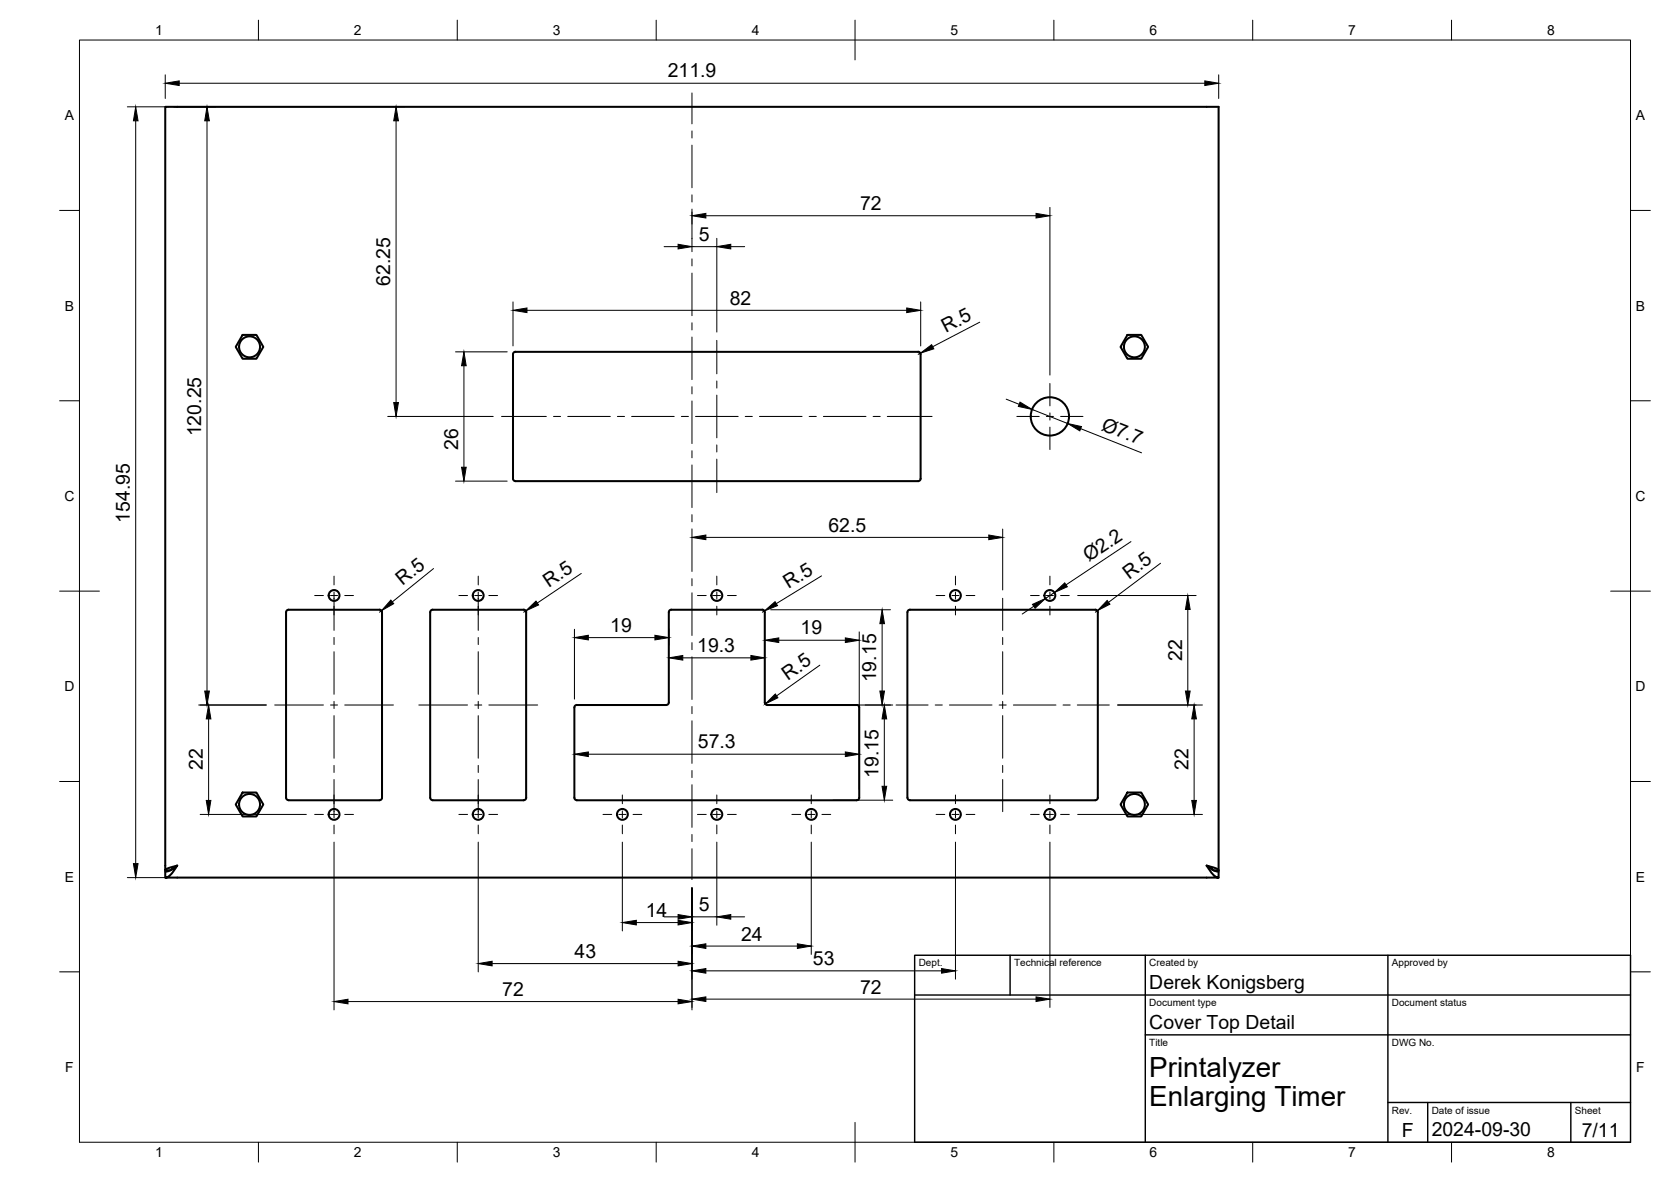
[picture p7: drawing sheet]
<svg xmlns="http://www.w3.org/2000/svg" width="420mm" height="297mm" viewBox="0 0 420 297" stroke-linecap="round" stroke-linejoin="round" font-family="sans-serif">
<!-- layer: Visible -->
<g fill="none" stroke="#000" stroke-width=".51">
<path d="M61 84.2h3.5l1.7 3-1.7 3h-3.5l-1.7-3zM129.6 88.4h101.2M129.6 88.4l-.4 .2-.2 .4v31.3l.2 .4 .4 .2h101.5l.4-.6v-31.3l-.2-.4-.4-.2M283.5 84.2h3.5l1.7 3-1.7 3h-3.5l-1.8-3zM71.9 153.8v46.7M72.6 153.2h22.8M72.6 153.2l-.5 .2-.2 .4M95.4 153.2l.5 .2 .2 .4-.1 46.9-.6 .4h-22.8l-.5-.2-.2-.4M108.8 153.2h22.9M131.7 153.2a.59 .59 0 0 1 .6 .6v46.9l-.6 .4h-22.9l-.4-.2-.2-.4v-46.7l.2-.4 .4-.2M168.8 153.2h22.9M168.8 153.2l-.4 .2-.2 .4v22.7l-.2 .5-.5 .2"/>
<path d="M191.7 153.2l.4 .2 .2 .4v22.7l.2 .5 .4 .2M228.8 153.2h46.6M275.4 153.2l.5 .2 .1 .4v46.7l-.1 .4-.5 .2h-46.6l-.4-.2-.2-.4v-46.7l.2-.4 .4-.2M145 177.2h22.5M192.9 177.2h22.5M215.4 177.2l.5 .1 .1 .5v22.7l-.3 .5-70.7 .1-.4-.2-.2-.4v-22.7l.2-.5 .4-.1M61 199.2h3.5l1.7 3-1.7 3h-3.5l-1.7-3zM283.5 199.2h3.5l1.7 3-1.7 3h-3.5l-1.8-3zM41.6 218.7h1.2M43.1 218.6l.3-.4 1.2-.7a5.2 5.2 0 0 0-3 1.2v-191.9h264.8v191.9M304.9 218.6l-.4-.4-1.1-.7a5.2 5.2 0 0 1 3 1.2M305.2 218.7h1.2"/>
<path d="M41.6 220.5v-1.5a5.2 5.2 0 0 0 3-1.5 5.2 5.2 0 0 1-3 3h264.8a5.2 5.2 0 0 1-3-3 5.2 5.2 0 0 0 3 1.5v1.5"/>
<circle cx="62.7" cy="87.2" r="2.64"/>
<circle cx="285.2" cy="87.2" r="2.64"/>
<circle cx="264" cy="104.6" r="4.8"/>
<circle cx="84" cy="149.6" r="1.37"/>
<circle cx="120.2" cy="149.6" r="1.37"/>
<circle cx="180.2" cy="149.6" r="1.37"/>
<circle cx="240.2" cy="149.6" r="1.37"/>
<circle cx="264" cy="149.6" r="1.37"/>
<circle cx="62.7" cy="202.2" r="2.64"/>
<circle cx="84" cy="204.7" r="1.37"/>
<circle cx="120.2" cy="204.7" r="1.37"/>
<circle cx="156.5" cy="204.7" r="1.37"/>
<circle cx="180.2" cy="204.7" r="1.37"/>
<circle cx="204" cy="204.7" r="1.37"/>
<circle cx="240.2" cy="204.7" r="1.37"/>
<circle cx="264" cy="204.7" r="1.37"/>
<circle cx="285.2" cy="202.2" r="2.64"/>
</g>
<!-- layer: BORDER -->
<g fill="none" stroke="#000" stroke-width=".25">
<path d="M20 10.1h390v276.9h-390zM65 5.1v5M115 5.1v5M165 5.1v5M215 5.1v10M265 5.1v5M315 5.1v5M365 5.1v5M15 52.9h5M410 52.9h5M15 100.7h5M410 100.7h5"/>
<path d="M15 148.6h10M405 148.6h10M15 196.4h5M410 196.4h5M15 244.2h5M410 244.2h5M65 287v5M115 287v5M165 287v5M215 282.1v9.9M265 287v5M315 287v5"/>
<path d="M365 287v5"/>
</g>
<!-- layer: TITLEBLOCK -->
<path d="M230 240.1h180v46.9h-180zM230 250h180M254 240.1v9.9M288 240.1v46.9M349 240.1v46.9M288 260.1h122M349 277.1h61M359 277.1v9.9M395 277.1v9.9" fill="none" stroke="#000" stroke-width=".36"/>
<!-- layer: FD_Dimensions -->
<g fill="none" stroke="#000" stroke-width=".25">
<path d="M41.6 18.8v6M306.4 18.8v6M32 26.8h10.5M34.1 30.4v186.6M43.7 26.8h58M45.1 20.9h257.8M52 30.4v143.3M99.6 30.4v70.8M174 53.3v3M174 59.9v.1M177.5 54.2h83M180.2 59.9v23.5"/>
<path d="M264 52.1v42.2M129 75.9v11M132.5 78h95.5M167 62h3.5M174 62h6.2M183.7 62h3.5M231.5 75.9v11M114.5 88.4h13M116.6 91.9v25.5M231.4 88.8l-.5 .2M246.3 81l-11.8 6.1M97.5 104.7h26.5"/>
<path d="M253 100.3l3.3 1.3M259.5 102.9l9 3.5M271.7 107.7l15.3 6.1M114.5 120.9h13M177.5 135.1h71.1M252.1 133v15.3M284.4 136.1l-16.3 10.9M95.9 153.5l-.5 .3M109 142.9l-10.4 8.4M132.2 153.5l-.5 .3M144.4 158.1v17.6M146.2 144.1l-11.1 7.4"/>
<path d="M168.2 158.1v4M192.2 153.5l-.5 .3M193.8 153.2h30.1M206.6 144.7l-11.4 7M216 158.8v39.6M221.8 156.7v17M259.9 152.4l-2.9 1.9M265.1 148.9l-2.3 1.5M271 149.7h29.8M275.9 153.5l-.5 .3M291.8 141.5l-13.1 9.9M298.7 153.2v20.5"/>
<path d="M50 177.2h17M147.9 160.2h16.8M171.7 165.3h17.1M195.8 160.9h16.8M206.1 167.2l-10.8 7.7M209.5 177.2h15M281 177.2h21.3M52.5 180.7v20.5M147.9 189.5h64.7M222.4 180.7v16.9M300.2 180.7v20.5M50.3 204.7h26.7"/>
<path d="M84 211.6v42.2M120.2 211.6v32.6M156.5 211.6v22.3M180.2 211.6v20.9M204 211.6v28.2M209.5 201.1h15M240.2 211.6v34.5M264 211.6v41.6M271 204.7h31.3M32 220.5h10.5M160 231.8h10.5M167 230.4h3.5"/>
<path d="M174 223.1v30.7M174 230.4h6.2M177.5 237.8h23M183.7 230.4h3.5M87.5 251.7h83M123.7 242.2h46.8M177.5 244h59.2M177.5 251.1h83"/>
</g>
<g fill="#000" stroke="#000" stroke-width=".25">
<path d="M34.1 26.8l.6 3.6h-1.2zM41.6 20.9l3.5-.6v1.2zM52 26.8l.6 3.6h-1.1zM99.6 26.8l.6 3.6h-1.2zM302.9 20.3l3.5 .6-3.5 .6zM174 54.2l3.5-.6v1.2zM260.5 53.6l3.5 .6-3.5 .6zM129 78l3.5-.6v1.2zM170.5 61.4l3.5 .6-3.5 .6zM180.2 62l3.5-.6v1.2zM228 77.4l3.5 .6-3.5 .6zM116.6 88.4l.6 3.5h-1.1z"/>
<path d="M231.4 88.8l2.9-2.2 .5 1.1zM99 101.2h1.2l-.6 3.5zM116.1 117.4h1.1l-.6 3.5zM256.5 101.1l3 1.8-3.4-.8zM268.5 106.4l3.4 .8-.4 1.1zM174 135.1l3.5-.6v1.1zM248.6 134.5l3.5 .6-3.5 .5zM98.3 150.8l.7 .9-3.1 1.8zM132.2 153.5l2.6-2.4 .6 .9zM144.4 160.2l3.5-.6v1.2zM164.7 159.6l3.5 .6-3.5 .6zM192.2 153.5l2.7-2.3 .6 1z"/>
<path d="M221.8 153.2l.6 3.5h-1.2zM259.6 151.9l3.2-1.5-2.5 2.5zM265.1 148.9l2.6-2.4 .7 1zM278.4 150.9l.7 .9-3.2 1.7zM298.7 149.7l.6 3.5h-1.2zM51.5 173.7h1.1l-.6 3.5zM168.2 165.3l3.5-.6v1.2zM188.8 164.7l3.5 .6-3.5 .6zM192.4 176.9l2.5-2.5 .7 1zM192.3 160.9l3.5-.6v1.2zM212.6 160.3l3.4 .6-3.4 .6zM221.2 173.7h1.2l-.6 3.5z"/>
<path d="M298.1 173.7h1.2l-.6 3.5zM52.5 177.2l.5 3.5h-1.1zM144.4 189.5l3.5-.5v1.1zM212.6 189l3.4 .5-3.4 .6zM222.4 177.2l.5 3.5h-1.1zM221.8 197.6h1.1l-.5 3.5zM300.2 177.2l.6 3.5h-1.1zM33.5 217h1.2l-.6 3.5zM51.9 201.2h1.1l-.5 3.5zM299.7 201.2h1.1l-.6 3.5zM156.5 231.8l3.5-.5v1.1zM170.5 231.3l3.5 .5-3.5 .6z"/>
<path d="M170.5 229.8l3.5 .6-3.5 .6zM174 237.8l3.5-.6v1.1zM180.2 230.4l3.5-.6v1.2zM200.5 237.2l3.5 .6-3.5 .5zM84 251.7l3.5-.6v1.2zM120.2 242.2l3.5-.6v1.1zM170.5 251.1l3.5 .6-3.5 .6zM170.5 241.6l3.5 .6-3.5 .5zM174 244l3.5-.6v1.2zM174 251.1l3.5-.6v1.2zM236.7 243.4l3.5 .6-3.5 .6zM260.5 250.5l3.5 .6-3.5 .6z"/>
</g>
<!-- layer: Smart Centers -->
<g fill="none" stroke="#000" stroke-width=".25">
<path d="M174 23.4v7.7M174 32.9v1.8M174 36.5v10.7M174 49v1.8M174 52.5v10.8M174 65.1v1.7M174 68.6v10.7M174 81.1v1.8M174 84.7v10.7M174 97.2v1.8M180.2 85.5v8.4M180.2 95.7v1.8"/>
<path d="M180.2 99.3v10.7M264 96.4v5.6M126.1 104.7h11.3M139.2 104.7h1.7M142.7 104.7h10.8M155.2 104.7h1.8M158.8 104.7h10.7M171.3 104.7h1.8M174 100.8v10.7M174 113.3v1.7M174 116.8v10.8M174.9 104.7h10.7"/>
<path d="M180.2 111.8v1.8M180.2 115.4v8.4M187.4 104.7h1.8M191 104.7h10.7M203.5 104.7h1.8M207 104.7h10.7M219.5 104.7h1.8M223.1 104.7h11.3M255.7 104.7h5.6M263.1 104.7h1.8M264 103.8v1.8M264 107.3v5.7"/>
<path d="M266.7 104.7h5.6M174 129.3v1.8M174 132.9v10.7M79.1 149.7h2.2M83.1 149.7h1.8M84 144.8v2.2M84 148.8v9.6M86.7 149.7h2.2M115.4 149.7h2.2M119.4 149.7h1.7M120.2 144.8v2.2M120.2 148.8v9.6"/>
<path d="M122.9 149.7h2.2M174 145.4v1.8M174 149v10.7M175.4 149.7h2.2M179.3 149.7h1.8M180.2 144.8v2.2M180.2 148.8v1.8M180.2 152.3v2.2M182.9 149.7h2.2M235.4 149.7h2.2M239.4 149.7h1.7M240.2 144.8v2.2"/>
<path d="M240.2 148.8v1.8M240.2 152.3v2.2M242.9 149.7h2.2M252.1 150.4v8M259.1 149.7h2.2M263.1 149.7h1.8M264 144.8v2.2M264 148.8v1.8M264 152.3v2.2M266.7 149.7h2.2M69.1 177.2h12.2M83.1 177.2h1.8"/>
<path d="M84 160.2v1.8M84 163.8v10.7M84 176.3v1.8M84 179.8v10.7M86.7 177.2h12.2M105.3 177.2h12.3M119.4 177.2h1.7M120.2 160.2v1.8M120.2 163.8v10.7M120.2 176.3v1.8M120.2 179.8v10.7M122.9 177.2h12.3"/>
<path d="M174 161.5v1.8M174 165.1v10.7M174 177.6v1.8M225.3 177.2h8.1M235.1 177.2h1.8M238.7 177.2h10.7M251.2 177.2h1.8M252.1 160.2v1.8M252.1 163.8v10.7M252.1 176.3v1.8M252.1 179.8v10.7M254.8 177.2h10.7"/>
<path d="M267.3 177.2h1.8M270.9 177.2h8M84 192.3v1.8M84 195.9v9.7M120.2 192.3v1.8M120.2 195.9v9.7M156.5 199.8v2.2M174 181.1v10.7M174 193.6v1.8M174 197.2v10.7M180.2 199.8v2.2M204 199.8v2.2"/>
<path d="M240.2 199.8v2.2M252.1 192.3v1.8M252.1 195.9v8.1M264 199.8v2.2M79.1 204.7h2.2M83.1 204.7h1.8M84 207.3v2.2M86.7 204.7h2.2M115.4 204.7h2.2M119.4 204.7h1.7M120.2 207.3v2.2M122.9 204.7h2.2"/>
<path d="M151.6 204.7h2.2M155.6 204.7h1.8M156.5 203.8v1.8M156.5 207.3v2.2M159.2 204.7h2.2M174 209.7v1.8M174 213.3v7.7M175.4 204.7h2.2M179.3 204.7h1.8M180.2 203.8v1.8M180.2 207.3v2.2M182.9 204.7h2.2"/>
<path d="M199.1 204.7h2.2M203.1 204.7h1.8M204 203.8v1.8M204 207.3v2.2M206.7 204.7h2.2M235.4 204.7h2.2M239.4 204.7h1.7M240.2 203.8v1.8M240.2 207.3v2.2M242.9 204.7h2.2M259.1 204.7h2.2M263.1 204.7h1.8"/>
<path d="M264 203.8v1.8M264 207.3v2.2M266.7 204.7h2.2"/>
</g>
<g font-size="7">
<text x="289" y="270.6">Printalyzer</text>
<text x="289" y="278.1">Enlarging Timer</text>
</g>
<g font-size="4.9">
<text x="167.9" y="19.5">211.9</text>
<text x="216.3" y="52.8">72</text>
<text x="175.7" y="60.5">5</text>
<text x="98.1" y="71.9" transform="rotate(-90 98.1 71.9)">62.25</text>
<text x="183.5" y="76.5">82</text>
<text x="237.8" y="83.7" transform="rotate(-27 237.8 83.7)">R.5</text>
<text x="50.6" y="109.7" transform="rotate(-90 50.6 109.7)">120.25</text>
<text x="115.2" y="113" transform="rotate(-90 115.2 113)">26</text>
<text x="276.7" y="108" transform="rotate(22 276.7 108)">Ø7.7</text>
<text x="32.7" y="131.3" transform="rotate(-90 32.7 131.3)">154.95</text>
<text x="208.3" y="133.6">62.5</text>
<text x="273.7" y="141.3" transform="rotate(-34 273.7 141.3)">Ø2.2</text>
<text x="101.2" y="147.3" transform="rotate(-39 101.2 147.3)">R.5</text>
<text x="138" y="147.8" transform="rotate(-34 138 147.8)">R.5</text>
<text x="198.3" y="148.1" transform="rotate(-32 198.3 148.1)">R.5</text>
<text x="283.9" y="145.7" transform="rotate(-37 283.9 145.7)">R.5</text>
<text x="153.4" y="158.8">19</text>
<text x="201.3" y="159.4">19</text>
<text x="175.3" y="163.9">19.3</text>
<text x="297.3" y="166.1" transform="rotate(-90 297.3 166.1)">22</text>
<text x="198.1" y="171.1" transform="rotate(-35 198.1 171.1)">R.5</text>
<text x="220.3" y="171.5" transform="rotate(-90 220.3 171.5)">19.15</text>
<text x="175.5" y="188.1">57.3</text>
<text x="51" y="193.6" transform="rotate(-90 51 193.6)">22</text>
<text x="220.9" y="195.4" transform="rotate(-90 220.9 195.4)">19.15</text>
<text x="298.8" y="193.6" transform="rotate(-90 298.8 193.6)">22</text>
<text x="162.4" y="230.4">14</text>
<text x="175.7" y="228.9">5</text>
<text x="186.3" y="236.4">24</text>
<text x="144.5" y="240.7">43</text>
<text x="204.4" y="242.5">53</text>
<text x="126.3" y="250.3">72</text>
<text x="216.3" y="249.7">72</text>
<text x="289" y="248.5">Derek Konigsberg</text>
<text x="289" y="258.6">Cover Top Detail</text>
<text x="352.5" y="285.7">F</text>
<text x="360" y="285.5">2024-09-30</text>
<text x="397.7" y="285.7">7/11</text>
</g>
<g font-size="3.5">
<text x="39" y="8.8">1</text>
<text x="89" y="8.8">2</text>
<text x="139" y="8.8">3</text>
<text x="189" y="8.8">4</text>
<text x="239" y="8.8">5</text>
<text x="289" y="8.8">6</text>
<text x="339" y="8.8">7</text>
<text x="389" y="8.8">8</text>
<text x="16.3" y="30.2">A</text>
<text x="411.3" y="30.2">A</text>
<text x="16.3" y="78">B</text>
<text x="411.3" y="78">B</text>
<text x="16.2" y="125.9">C</text>
<text x="411.2" y="125.9">C</text>
<text x="16.2" y="173.7">D</text>
<text x="411.2" y="173.7">D</text>
<text x="16.3" y="221.6">E</text>
<text x="411.3" y="221.6">E</text>
<text x="16.4" y="269.4">F</text>
<text x="411.4" y="269.4">F</text>
<text x="39" y="290.8">1</text>
<text x="89" y="290.8">2</text>
<text x="139" y="290.8">3</text>
<text x="189" y="290.8">4</text>
<text x="239" y="290.8">5</text>
<text x="289" y="290.8">6</text>
<text x="339" y="290.8">7</text>
<text x="389" y="290.8">8</text>
</g>
<g font-size="2.5">
<text x="231" y="242.9">Dept.</text>
<text x="255" y="242.9">Technical reference</text>
<text x="289" y="242.9">Created by</text>
<text x="350" y="242.9">Approved by</text>
<text x="289" y="252.8">Document type</text>
<text x="350" y="252.8">Document status</text>
<text x="289" y="262.9">Title</text>
<text x="350" y="262.9">DWG No.</text>
<text x="350" y="279.9">Rev.</text>
<text x="360" y="279.9">Date of issue</text>
<text x="396" y="279.9">Sheet</text>
</g>
</svg>
